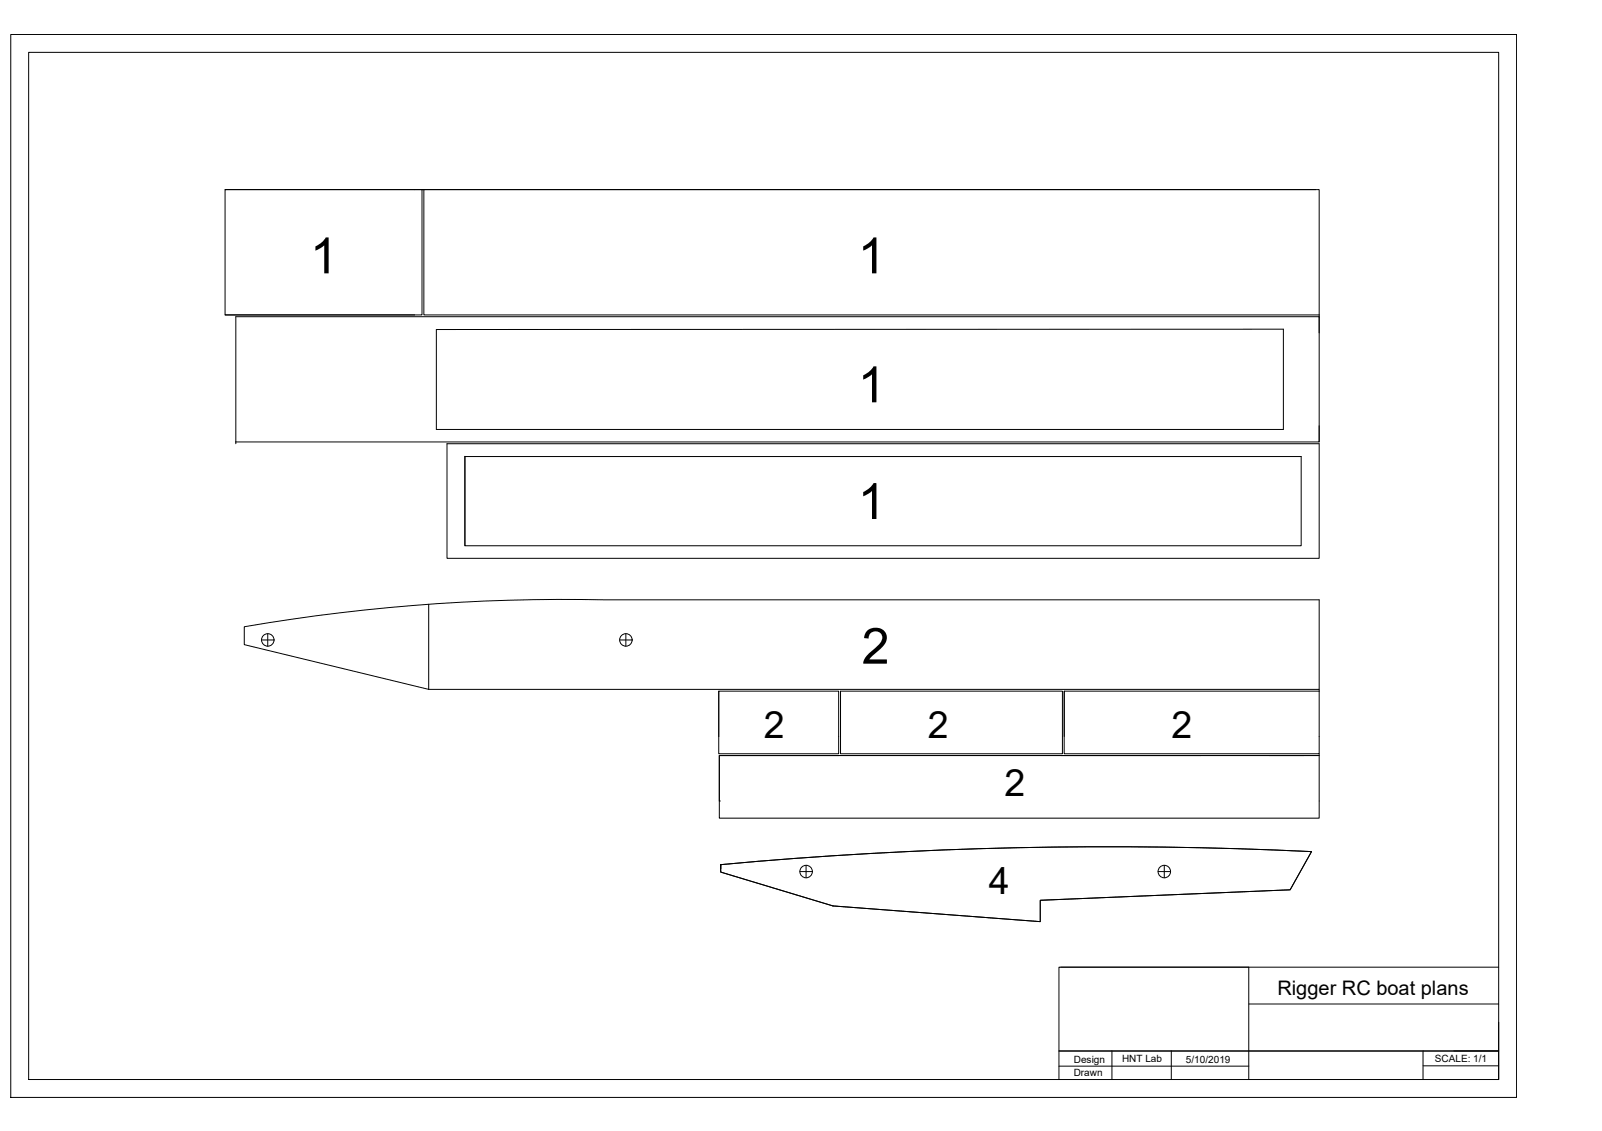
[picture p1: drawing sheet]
<svg xmlns="http://www.w3.org/2000/svg" width="841mm" height="594mm" viewBox="0 0 841 594" stroke-linecap="round" stroke-linejoin="round" font-family="sans-serif">
<!-- layer: 0 -->
<g fill="none" stroke="#000" stroke-width=".52">
<path d="M6 18h790v558h-790zM15 28h772v539h-772zM118 100h573M691 100h-468v65h470M691 100h2v65M118 165h104v-65h-104v65h100M229 173h445v53h-445zM693 165v10M124 232h569v-66h-569v67M235 233h458v60h-458zM244 240h439v47h-439zM244 240v47"/>
<path d="M693 224v8M693 315v47h-468v-45M137 336h7M141 333v6M325 336h7M329 333v6M377 363v33h63v-33h-63v24M441 363v33h117v-33h-117v24M693 363h-134v24M693 362v34h-134v-33M441 397h-63v24M693 396v1h-315v33h315v-33h-136"/>
<path d="M420 458h6M423 455v6M608 458h6M611 455v6M557 508h230M656 527h131M787 537v30M556 552h231M584 552v15M615 552v15M747 552v15M747 560h40"/>
<path d="M556 567v-59h100v59M556 560h100"/>
<circle cx="141" cy="336" r="3"/>
<circle cx="329" cy="336" r="3"/>
<circle cx="423" cy="458" r="3"/>
<circle cx="611" cy="458" r="3"/>
</g>
<!-- layer: PDF_Layer 1 -->
<path d="M378 397h252M666 397h18M378 421h.1M378 454a2206 2206 0 0 1 311-7l-12 20-131 6v11l-109-8-59-18v-4v2" fill="none" stroke="#000" stroke-width=".52"/>
<!-- layer: PDF2_Layer 1 -->
<path d="M693 315h-375a987 987 0 0 0-190 14v10l97 23M378 454a2206 2206 0 0 1 311-7l-12 20-131 6v11l-109-8-59-18v-4v2" fill="none" stroke="#000" stroke-width=".52"/>
<g font-size="26.3">
<text x="163" y="144">1</text>
<text x="450" y="144">1</text>
<text x="450" y="211">1</text>
<text x="450" y="273">1</text>
<text x="452" y="349">2</text>
</g>
<g font-size="19.7">
<text x="401" y="388">2</text>
<text x="487" y="388">2</text>
<text x="615" y="388">2</text>
<text x="527" y="418">2</text>
<text x="519" y="470">4</text>
</g>
<text font-size="10.5" x="671" y="523">Rigger RC boat plans</text>
<g font-size="5.3">
<text x="589" y="558">HNT Lab</text>
<text x="753" y="558">SCALE: 1/1</text>
<text x="564" y="558">Design</text>
<text x="623" y="558">5/10/2019</text>
<text x="564" y="565">Drawn</text>
</g>
</svg>
